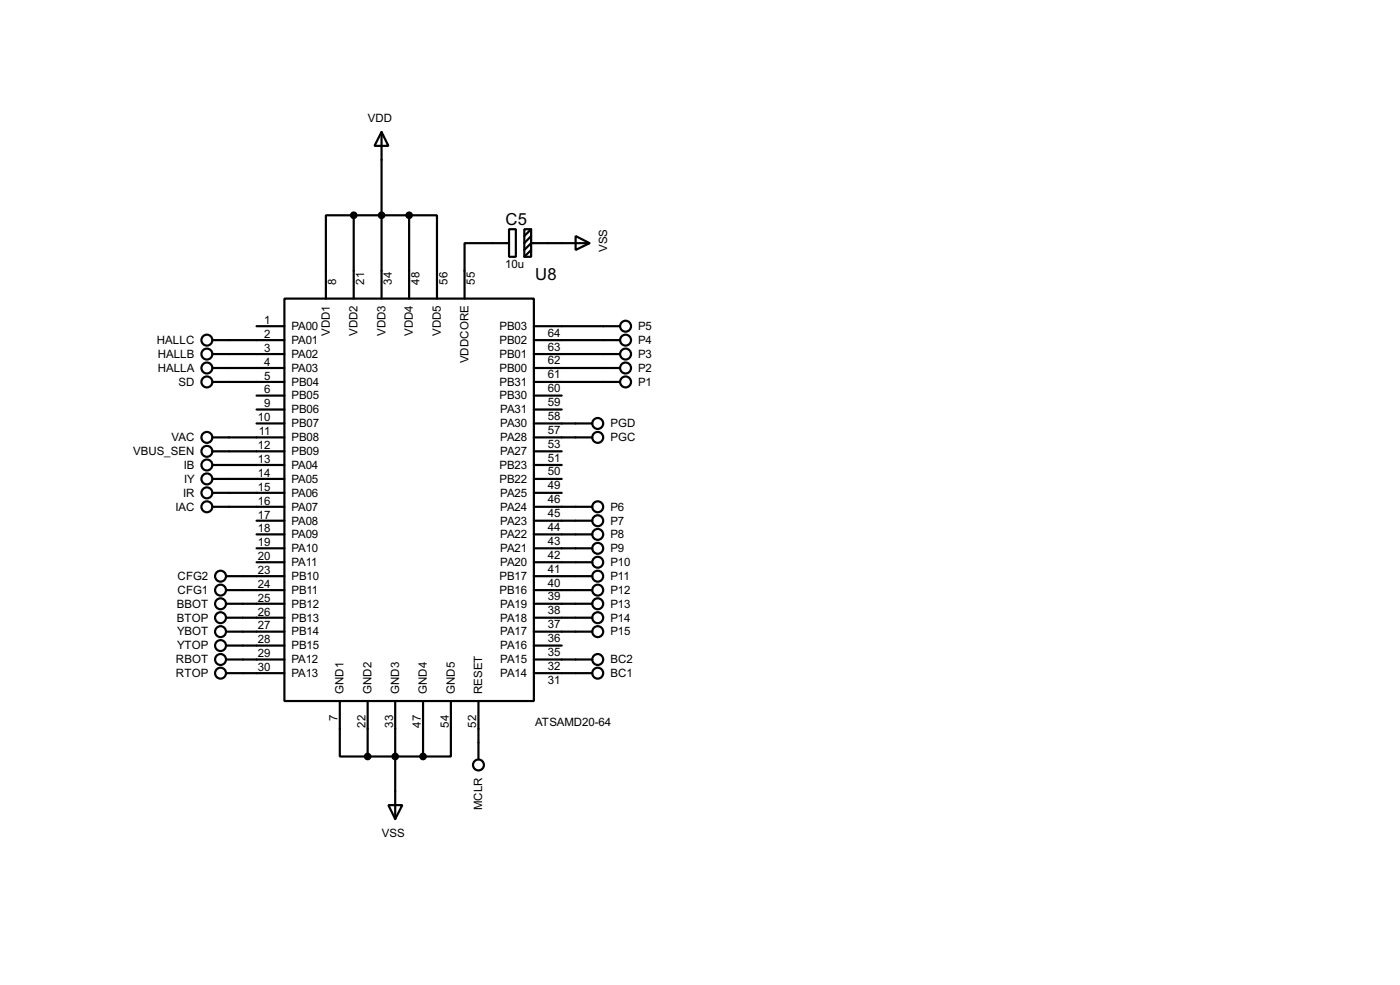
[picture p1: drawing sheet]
<svg xmlns="http://www.w3.org/2000/svg" width="256mm" height="180mm" viewBox="0 0 256 180" stroke-linecap="round" stroke-linejoin="round" font-family="sans-serif">
<g fill="none" stroke="#000" stroke-width=".4">
<path d="M64.8 39.4h-5.1v15.3M64.8 39.4v15.3M64.8 39.4h10.2M69.9 24.2l1.3 2.5h-2.6zM69.9 24.2v30.5M75 39.4h5.1v15.3M75 39.4v15.3M47 59.7h5.1M52.1 54.7h45.7v73.6h-45.7zM93.3 42h1.2v5h-1.2zM93.3 44.5h-8.2v10.2M96.1 42h1.2v5h-1.2z"/>
<path d="M97.3 42l-1.2 1.2M97.3 43.2l-1.2 1.3M97.3 45.8l-1.2 1.2M97.8 59.7h15.8M105.5 43.2l2.5 1.3-2.5 1.3zM108 44.5h-10.7l-1.2 1.3M38.9 67.4h13.2M38.9 64.8h13.2M38.9 62.3h13.2M38.9 69.9h13.2M47 77.5h5.1M47 72.4h5.1"/>
<path d="M47 75h5.1M97.8 77.5h10.7M97.8 67.4h15.8M97.8 64.8h15.8M97.8 62.3h15.8M97.8 69.9h15.8M97.8 72.4h5.1M97.8 75h5.1M38.9 80.1h13.2M38.9 90.2h13.2M38.9 87.7h13.2M38.9 85.1h13.2"/>
<path d="M38.9 92.8h13.2M38.9 82.6h13.2M47 97.8h5.1M47 95.3h5.1M97.8 80.1h10.7M97.8 90.2h5.1M97.8 87.7h5.1M97.8 85.1h5.1M97.8 92.8h10.7M97.8 82.6h5.1M97.8 97.8h10.7M97.8 95.3h10.7"/>
<path d="M41.5 105.5h10.6M41.5 108h10.6M41.5 118.2h10.6M41.5 115.6h10.6M41.5 113.1h10.6M41.5 110.5h10.6M47 102.9h5.1M47 100.4h5.1M97.8 105.5h10.7M97.8 108h10.7M97.8 118.2h5.1M97.8 115.6h10.7"/>
<path d="M97.8 113.1h10.7M97.8 110.5h10.7M97.8 102.9h10.7M97.8 100.4h10.7M41.5 123.2h10.6M41.5 120.7h10.6M62.3 128.3v10.2h5.1M67.4 138.5h10.1M67.4 128.3v10.2M72.4 128.3v21.6M77.5 128.3v10.2M82.6 128.3v10.2h-5.1"/>
<path d="M87.7 128.3v10.7M97.8 123.2h10.7M97.8 120.7h10.7M71.2 147.4h2.5l-1.3 2.5z"/>
<circle cx="114.6" cy="59.7" r="1"/>
<circle cx="37.9" cy="64.8" r="1"/>
<circle cx="37.9" cy="67.4" r="1"/>
<circle cx="37.9" cy="62.3" r="1"/>
<circle cx="37.9" cy="69.9" r="1"/>
<circle cx="109.5" cy="77.5" r="1"/>
<circle cx="114.6" cy="67.4" r="1"/>
<circle cx="114.6" cy="64.8" r="1"/>
<circle cx="114.6" cy="62.3" r="1"/>
<circle cx="114.6" cy="69.9" r="1"/>
<circle cx="37.9" cy="85.1" r="1"/>
<circle cx="37.9" cy="82.6" r="1"/>
<circle cx="37.9" cy="92.8" r="1"/>
<circle cx="37.9" cy="90.2" r="1"/>
<circle cx="37.9" cy="87.7" r="1"/>
<circle cx="37.9" cy="80.1" r="1"/>
<circle cx="109.5" cy="80.1" r="1"/>
<circle cx="109.5" cy="97.8" r="1"/>
<circle cx="109.5" cy="95.3" r="1"/>
<circle cx="109.5" cy="92.8" r="1"/>
<circle cx="40.4" cy="118.2" r="1"/>
<circle cx="40.4" cy="105.5" r="1"/>
<circle cx="40.4" cy="115.6" r="1"/>
<circle cx="40.4" cy="108" r="1"/>
<circle cx="40.4" cy="110.5" r="1"/>
<circle cx="40.4" cy="113.1" r="1"/>
<circle cx="109.5" cy="113.1" r="1"/>
<circle cx="109.5" cy="100.4" r="1"/>
<circle cx="109.5" cy="108" r="1"/>
<circle cx="109.5" cy="105.5" r="1"/>
<circle cx="109.5" cy="102.9" r="1"/>
<circle cx="109.5" cy="115.6" r="1"/>
<circle cx="109.5" cy="110.5" r="1"/>
<circle cx="40.4" cy="120.7" r="1"/>
<circle cx="40.4" cy="123.2" r="1"/>
<circle cx="109.5" cy="120.7" r="1"/>
<circle cx="109.5" cy="123.2" r="1"/>
<circle cx="87.6" cy="140" r="1"/>
</g>
<g fill="#000" stroke="#000" stroke-width=".4">
<circle cx="64.8" cy="39.4" r=".5"/>
<circle cx="69.9" cy="39.4" r=".5"/>
<circle cx="74.9" cy="39.4" r=".5"/>
<circle cx="67.3" cy="138.5" r=".5"/>
<circle cx="72.4" cy="138.5" r=".5"/>
<circle cx="77.5" cy="138.5" r=".5"/>
</g>
<g font-size="3.4">
<text x="92.6" y="41.2">C5</text>
<text x="98.1" y="51.3">U8</text>
</g>
<g font-size="2.4">
<text x="67.4" y="22.3">VDD</text>
<text x="111.2" y="46.1" transform="rotate(-90 111.2 46.1)">VSS</text>
<text x="61.6" y="52.1" transform="rotate(-90 61.6 52.1)">8</text>
<text x="66.7" y="52.1" transform="rotate(-90 66.7 52.1)">21</text>
<text x="71.8" y="52.1" transform="rotate(-90 71.8 52.1)">34</text>
<text x="76.9" y="52.1" transform="rotate(-90 76.9 52.1)">48</text>
<text x="82" y="52.1" transform="rotate(-90 82 52.1)">56</text>
<text x="87" y="52.1" transform="rotate(-90 87 52.1)">55</text>
<text x="92.6" y="49.1">10u</text>
<text x="48.4" y="59.3">1</text>
<text x="28.7" y="63">HALLC</text>
<text x="28.9" y="65.5">HALLB</text>
<text x="48.4" y="61.9">2</text>
<text x="48.4" y="64.4">3</text>
<text x="53.4" y="60.4">PA00</text>
<text x="53.4" y="63">PA01</text>
<text x="53.4" y="65.5">PA02</text>
<text x="60.4" y="61.5" transform="rotate(-90 60.4 61.5)">VDD1</text>
<text x="65.5" y="61.5" transform="rotate(-90 65.5 61.5)">VDD2</text>
<text x="70.6" y="61.5" transform="rotate(-90 70.6 61.5)">VDD3</text>
<text x="75.7" y="61.5" transform="rotate(-90 75.7 61.5)">VDD4</text>
<text x="80.8" y="61.5" transform="rotate(-90 80.8 61.5)">VDD5</text>
<text x="91.5" y="63">PB02</text>
<text x="91.5" y="65.5">PB01</text>
<text x="91.5" y="60.4">PB03</text>
<text x="100.4" y="64.2">63</text>
<text x="100.4" y="61.6">64</text>
<text x="116.9" y="65.5">P3</text>
<text x="116.9" y="60.4">P5</text>
<text x="116.9" y="63">P4</text>
<text x="28.9" y="68.1">HALLA</text>
<text x="32.7" y="70.6">SD</text>
<text x="48.4" y="67">4</text>
<text x="48.4" y="69.5">5</text>
<text x="48.4" y="72">6</text>
<text x="53.4" y="68.1">PA03</text>
<text x="53.4" y="70.6">PB04</text>
<text x="85.8" y="66.5" transform="rotate(-90 85.8 66.5)">VDDCORE</text>
<text x="91.5" y="68.1">PB00</text>
<text x="91.5" y="70.6">PB31</text>
<text x="100.4" y="66.7">62</text>
<text x="100.4" y="69.3">61</text>
<text x="100.4" y="71.8">60</text>
<text x="116.9" y="70.6">P1</text>
<text x="116.9" y="68.1">P2</text>
<text x="47.3" y="77.1">10</text>
<text x="48.4" y="74.6">9</text>
<text x="53.4" y="73.1">PB05</text>
<text x="53.4" y="75.7">PB06</text>
<text x="91.5" y="73.1">PB30</text>
<text x="91.6" y="75.7">PA31</text>
<text x="100.4" y="74.3">59</text>
<text x="100.4" y="76.9">58</text>
<text x="24.4" y="83.3">VBUS_SEN</text>
<text x="31.4" y="80.8">VAC</text>
<text x="47.3" y="82.2">12</text>
<text x="47.4" y="79.7">11</text>
<text x="53.4" y="78.2">PB07</text>
<text x="53.4" y="80.8">PB08</text>
<text x="53.4" y="83.3">PB09</text>
<text x="91.6" y="78.2">PA30</text>
<text x="91.6" y="80.8">PA28</text>
<text x="91.6" y="83.3">PA27</text>
<text x="100.4" y="79.4">57</text>
<text x="100.4" y="82">53</text>
<text x="111.8" y="78.2">PGD</text>
<text x="111.8" y="80.8">PGC</text>
<text x="33.7" y="85.8">IB</text>
<text x="33.7" y="88.4">IY</text>
<text x="47.3" y="84.7">13</text>
<text x="47.3" y="87.3">14</text>
<text x="47.3" y="89.8">15</text>
<text x="53.4" y="85.8">PA04</text>
<text x="53.4" y="88.4">PA05</text>
<text x="91.5" y="85.8">PB23</text>
<text x="91.5" y="88.4">PB22</text>
<text x="100.4" y="84.5">51</text>
<text x="100.4" y="87">50</text>
<text x="100.4" y="89.6">49</text>
<text x="32.1" y="93.5">IAC</text>
<text x="33.5" y="90.9">IR</text>
<text x="47.3" y="92.4">16</text>
<text x="47.3" y="94.9">17</text>
<text x="53.4" y="90.9">PA06</text>
<text x="53.4" y="93.5">PA07</text>
<text x="91.6" y="93.5">PA24</text>
<text x="91.6" y="90.9">PA25</text>
<text x="100.4" y="94.7">45</text>
<text x="100.4" y="92.1">46</text>
<text x="111.8" y="93.5">P6</text>
<text x="47.3" y="97.4">18</text>
<text x="47.3" y="100">19</text>
<text x="53.4" y="96">PA08</text>
<text x="53.4" y="98.5">PA09</text>
<text x="53.4" y="101.1">PA10</text>
<text x="91.6" y="101.1">PA21</text>
<text x="91.6" y="98.5">PA22</text>
<text x="91.6" y="96">PA23</text>
<text x="100.4" y="99.7">43</text>
<text x="100.4" y="97.2">44</text>
<text x="111.8" y="101.1">P9</text>
<text x="111.8" y="98.5">P8</text>
<text x="111.8" y="96">P7</text>
<text x="32.5" y="106.2">CFG2</text>
<text x="47.3" y="102.5">20</text>
<text x="47.3" y="105.1">23</text>
<text x="47.3" y="107.6">24</text>
<text x="53.4" y="103.6">PA11</text>
<text x="53.4" y="106.2">PB10</text>
<text x="91.5" y="106.2">PB17</text>
<text x="91.6" y="103.6">PA20</text>
<text x="100.4" y="102.3">42</text>
<text x="100.4" y="107.4">40</text>
<text x="100.4" y="104.8">41</text>
<text x="111.8" y="106.2">P11</text>
<text x="111.8" y="103.6">P10</text>
<text x="32.4" y="113.8">BTOP</text>
<text x="32.4" y="111.2">BBOT</text>
<text x="32.5" y="108.7">CFG1</text>
<text x="47.3" y="110.1">25</text>
<text x="47.3" y="112.7">26</text>
<text x="53.4" y="108.7">PB11</text>
<text x="53.4" y="111.2">PB12</text>
<text x="53.4" y="113.8">PB13</text>
<text x="91.5" y="108.7">PB16</text>
<text x="91.6" y="113.8">PA18</text>
<text x="91.6" y="111.2">PA19</text>
<text x="100.4" y="112.4">38</text>
<text x="100.4" y="109.9">39</text>
<text x="111.8" y="111.2">P13</text>
<text x="111.8" y="108.7">P12</text>
<text x="111.8" y="113.8">P14</text>
<text x="32.4" y="118.9">YTOP</text>
<text x="32.4" y="116.3">YBOT</text>
<text x="47.3" y="115.2">27</text>
<text x="47.3" y="117.8">28</text>
<text x="53.4" y="116.3">PB14</text>
<text x="53.4" y="118.9">PB15</text>
<text x="91.6" y="118.9">PA16</text>
<text x="91.6" y="116.3">PA17</text>
<text x="100.4" y="117.5">36</text>
<text x="100.4" y="115">37</text>
<text x="111.8" y="116.3">P15</text>
<text x="32.2" y="123.9">RTOP</text>
<text x="32.2" y="121.4">RBOT</text>
<text x="47.3" y="120.3">29</text>
<text x="47.3" y="122.8">30</text>
<text x="53.4" y="121.4">PA12</text>
<text x="53.4" y="123.9">PA13</text>
<text x="91.6" y="123.9">PA14</text>
<text x="91.6" y="121.4">PA15</text>
<text x="100.4" y="125.1">31</text>
<text x="100.4" y="122.6">32</text>
<text x="100.4" y="120.1">35</text>
<text x="111.8" y="121.4">BC2</text>
<text x="111.8" y="123.9">BC1</text>
<text x="63" y="127" transform="rotate(-90 63 127)">GND1</text>
<text x="68.1" y="127" transform="rotate(-90 68.1 127)">GND2</text>
<text x="73.1" y="127" transform="rotate(-90 73.1 127)">GND3</text>
<text x="78.2" y="127" transform="rotate(-90 78.2 127)">GND4</text>
<text x="83.3" y="127" transform="rotate(-90 83.3 127)">GND5</text>
<text x="88.4" y="127" transform="rotate(-90 88.4 127)">RESET</text>
<text x="61.9" y="132" transform="rotate(-90 61.9 132)">7</text>
<text x="66.9" y="133.2" transform="rotate(-90 66.9 133.2)">22</text>
<text x="72" y="133.2" transform="rotate(-90 72 133.2)">33</text>
<text x="77.1" y="133.1" transform="rotate(-90 77.1 133.1)">47</text>
<text x="82.2" y="133.2" transform="rotate(-90 82.2 133.2)">54</text>
<text x="87.2" y="133.2" transform="rotate(-90 87.2 133.2)">52</text>
<text x="98" y="133">ATSAMD20-64</text>
<text x="88.4" y="148.2" transform="rotate(-90 88.4 148.2)">MCLR</text>
<text x="69.9" y="153.2">VSS</text>
</g>
</svg>
